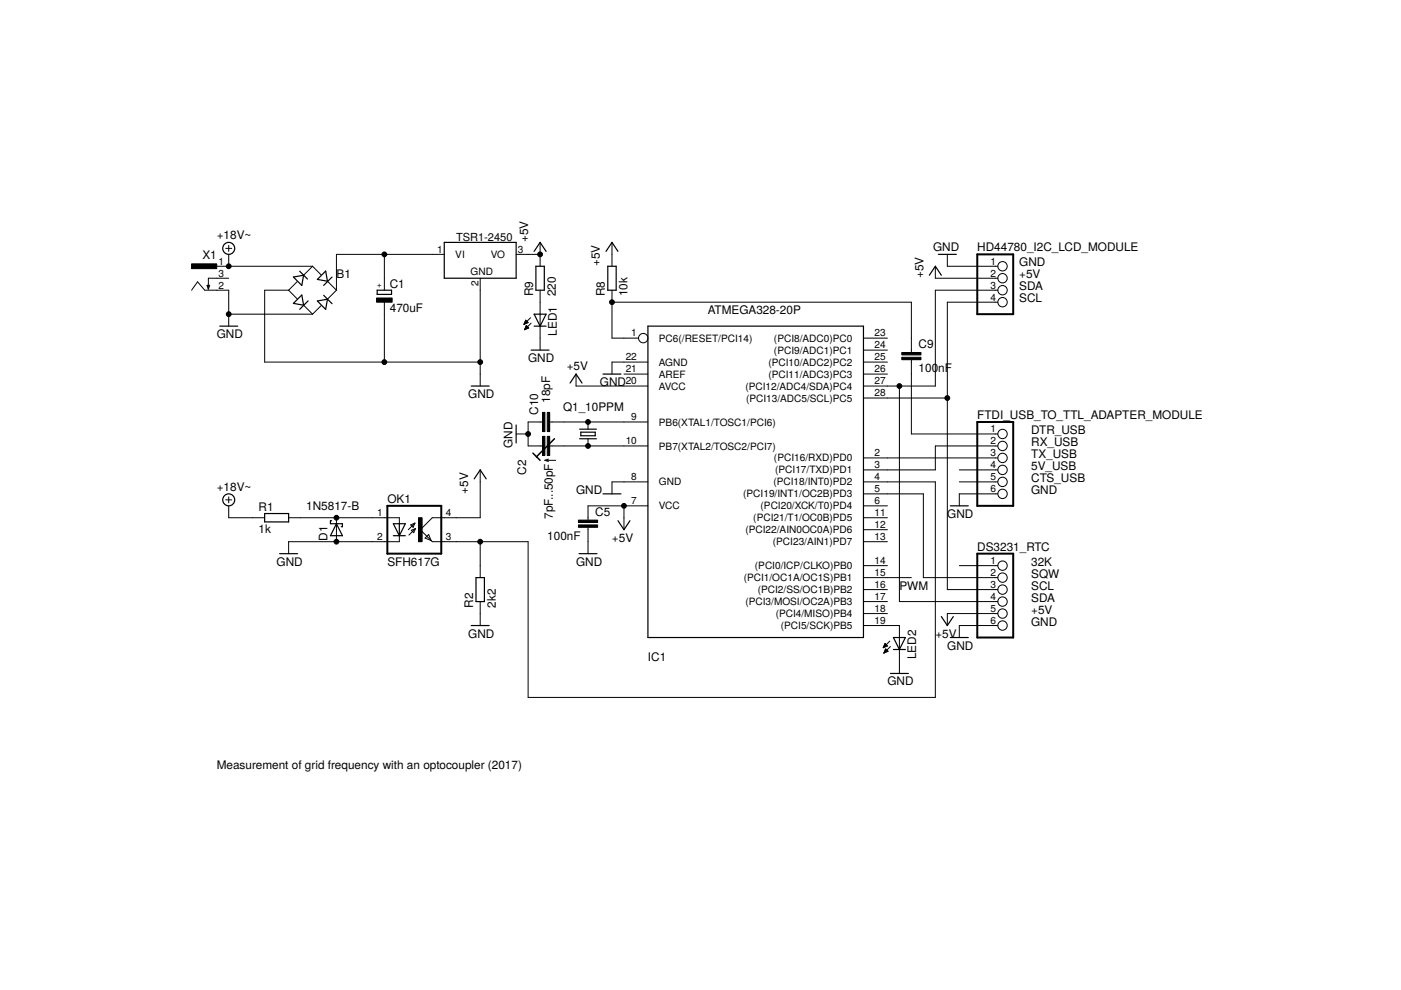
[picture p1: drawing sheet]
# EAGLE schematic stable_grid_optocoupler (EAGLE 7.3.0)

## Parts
B1  B-DIL  [B-DIL]
C1  470uF  CPOL-EU085CS-1AR  [085CS_1AR]
C2  7pF...50pF  C-TRIMM808  [CTRIM808-BC]
C5  100nF  C-EU025-024X044  [C025-024X044]
C9  100nF  C-EU025-024X044  [C025-024X044]
C10  18pF  C-EU025-024X044  [C025-024X044]
D1  1N5817-B  [DO41-7.6]
DS3231_RTC  PINHD-1X6  [1X06]
FTDI_USB_TO_TTL_ADAPTER_MODULE  PINHD-1X6  [1X06]
HD44780_I2C_LCD_MODULE  PINHD-1X4  [1X04]
IC1  ATMEGA328-20P  [DIL28-3]
LED1  LAP4-BOTTOM  [P47F-BOTTOM]
LED2  LYP4-BOTTOM  [P47F-BOTTOM]
OK1  SFH617G  [DIL04B]
Q1_10PPM  CRYSTALHC49S  [HC49/S]
R1  1k  R-EU_M0805  [M0805]
R2  2k2  R-EU_M0805  [M0805]
R8  10k  R-EU_M0805  [M0805]
R9  220  R-EU_M0805  [M0805]
TSR1-2450  TSR_1-24_  [TSR-1]
X1  9V  733980-62  [733980-62]

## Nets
5V_USB: FTDI_USB_TO_TTL_ADAPTER_MODULE.4
32K: DS3231_RTC.1
+: B1.+ C1.+ TSR1-2450.1(VI)
+5V: C5.1 DS3231_RTC.5 HD44780_I2C_LCD_MODULE.2 IC1.7(VCC) IC1.20(AVCC) OK1.4(COL) R8.2 R9.2 TSR1-2450.3(VO)
+18V: B1.AC1 R1.1 X1.1 ; supply symbol labelled +18V~
CTS_USB: FTDI_USB_TO_TTL_ADAPTER_MODULE.5
DTR_USB: C9.2 FTDI_USB_TO_TTL_ADAPTER_MODULE.1
GND: B1.- B1.AC2 C1.- C2.1(E) C5.2 C10.1 D1.A DS3231_RTC.6 FTDI_USB_TO_TTL_ADAPTER_MODULE.6 HD44780_I2C_LCD_MODULE.1 IC1.8(GND) IC1.22(AGND) LED1.C LED2.C OK1.2(C) R2.1 TSR1-2450.2(GND) X1.2
N$1: IC1.19((PCI5/SCK)PB5) LED2.A
N$3: D1.C OK1.1(A) R1.2
N$4: C10.2 IC1.9(PB6(XTAL1/TOSC1/PCI6)) Q1_10PPM.2
N$7: LED1.A R9.1
N$8: C2.2(A) IC1.10(PB7(XTAL2/TOSC2/PCI7)) Q1_10PPM.1
N$9: IC1.4((PCI18/INT0)PD2) OK1.3(EMIT) R2.2
N$10: C9.1 IC1.1(PC6(/RESET/PCI14)) R8.1
PWM: IC1.15((PCI1/OC1A/OC1S)PB1)
RX_USB: FTDI_USB_TO_TTL_ADAPTER_MODULE.2 IC1.3((PCI17/TXD)PD1)
SCL: DS3231_RTC.3 HD44780_I2C_LCD_MODULE.4 IC1.28((PCI13/ADC5/SCL)PC5)
SDA: DS3231_RTC.4 HD44780_I2C_LCD_MODULE.3 IC1.27((PCI12/ADC4/SDA)PC4)
SQW: DS3231_RTC.2 IC1.5((PCI19/INT1/OC2B)PD3)
TX_USB: FTDI_USB_TO_TTL_ADAPTER_MODULE.3 IC1.2((PCI16/RXD)PD0)
Unconnected: IC1.6((PCI20/XCK/T0)PD4) IC1.11((PCI21/T1/OC0B)PD5) IC1.12((PCI22/AIN0OC0A)PD6) IC1.13((PCI23/AIN1)PD7) IC1.14((PCI0/ICP/CLKO)PB0) IC1.16((PCI2/SS/OC1B)PB2) IC1.17((PCI3/MOSI/OC2A)PB3) IC1.18((PCI4/MISO)PB4) IC1.21(AREF) IC1.23((PCI8/ADC0)PC0) IC1.24((PCI9/ADC1)PC1) IC1.25((PCI10/ADC2)PC2) IC1.26((PCI11/ADC3)PC3) X1.3

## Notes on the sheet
- Measurement of grid frequency with an optocoupler (2017)
